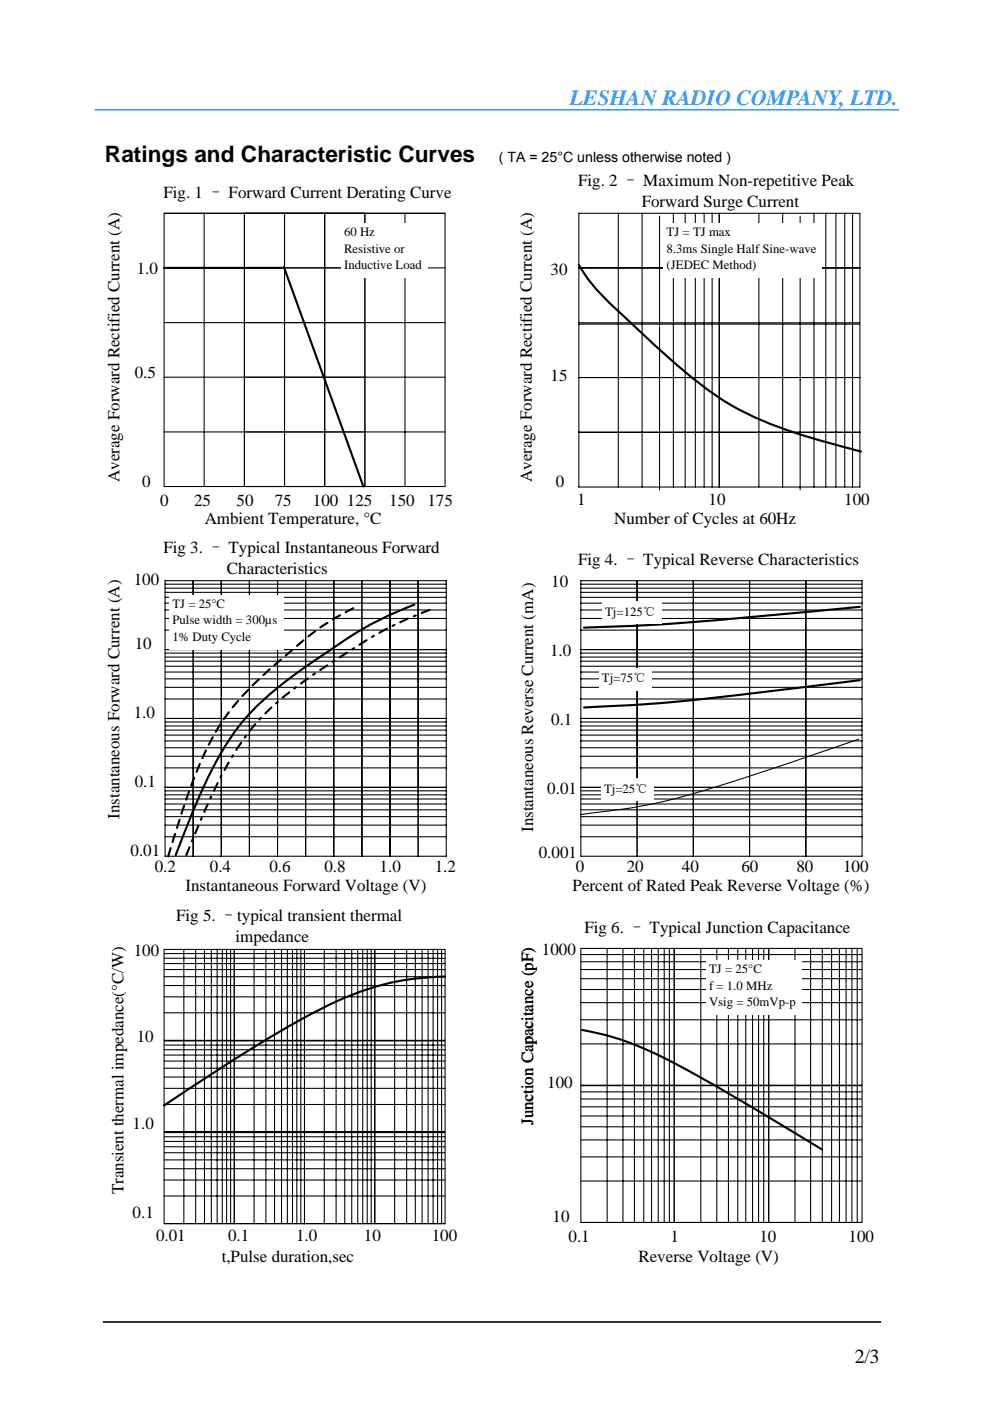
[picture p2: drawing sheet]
<svg xmlns="http://www.w3.org/2000/svg" width="210mm" height="297mm" viewBox="0 0 210 297" stroke-linecap="round" stroke-linejoin="round" font-family="sans-serif">
<g fill="none" stroke="#000" stroke-width=".22">
<path d="M34.8 56.8h59.6M34.8 45.2h42.6v58h-42.6v-58h42.6v58M43.3 45.2v58M60.3 45.2v58M68.8 45.2v58M68.9 45.2v58M85.9 45.2v58M94.4 45.2h-42.6v58h42.6v-58h-42.6v58M122.7 45.2h59.6v23.2h-59.6zM122.7 56.8h59.6M131.1 45.2v23.2M136.1 45.2v23.2"/>
<path d="M139.8 45.8v23.2M142.8 45.2v23.2M145.3 45.2v23.2M147.4 45.2v23.2M149.3 45.2v23.2M151 45.2v23.2M152.5 45.2v23.2M160.9 45.2v23.2M165.9 45.2v23.2M169.7 45.8v23.2M172.6 45.2v23.2M175.1 45.2v23.2"/>
<path d="M177.2 45.2v23.2M179.1 45.2v23.2M180.8 45.2v23.2M34.8 68.4h59.6M34.8 80h59.6M122.7 68.7h59.6v34.6h-59.6zM131.1 68.7v34.6M136.1 68.7v34.6M139.8 69.3v34.6M142.8 68.7v34.6M145.3 68.7v34.6M147.4 68.7v34.6"/>
<path d="M149.3 68.7v34.6M151 68.7v34.6M152.5 68.7v34.6M160.9 68.7v34.6M165.9 68.7v34.6M169.7 69.3v34.6M172.6 68.7v34.6M175.1 68.7v34.6M177.2 68.7v34.6M179.1 68.7v34.6M180.8 68.7v34.6M34.8 91.6h59.6"/>
<path d="M122.7 80h59.6M122.7 91.7h59.6M35 123.1h59.6v58.4h-59.6zM35 129.3h59.6M35 127.9h59.6M35 126.6h59.6M35 125.6h59.6M35 124.7h59.6M35 123.9h59.6M41 123.1v58.4M46.9 123.1v58.4M52.9 123.1v58.4"/>
<path d="M58.8 123.1v58.4M64.8 123.1v58.4M70.8 123.1v58.4M76.7 123.1v58.4M82.7 123.1v58.4M88.7 123.1v58.4M94.6 137.7h-59.6M94.6 133.6h-59.6M94.6 131.1h-59.6M94.6 139.3h-59.6M94.6 138.5h-59.6M123.2 137.7h59.6"/>
<path d="M123.2 133.6h59.6M123.2 131.1h59.6M123.2 129.3h59.6M123.2 127.9h59.6M123.2 126.6h59.6M123.2 125.6h59.6M123.2 124.7h59.6M123.2 123.9h59.6M123.2 123.1h59.6v58.4h-59.6zM123.2 139.3h59.6M123.2 138.5h59.6M135.1 123.1v58.4"/>
<path d="M147 123.1v58.4M158.9 123.1v58.4M170.9 123.1v58.4M35 148.2h59.6M94.6 152.3h-59.6M94.6 145.7h-59.6M94.6 143.9h-59.6M94.6 142.5h-59.6M94.6 141.3h-59.6M94.6 140.2h-59.6M94.6 158.5h-59.6M94.6 157.1h-59.6"/>
<path d="M94.6 155.9h-59.6M94.6 154.8h-59.6M94.6 153.9h-59.6M94.6 153.1h-59.6M123.2 152.3h59.6M123.2 148.2h59.6M123.2 145.7h59.6M123.2 143.9h59.6M123.2 142.5h59.6M123.2 141.3h59.6M123.2 140.2h59.6M123.2 158.5h59.6"/>
<path d="M123.2 157.1h59.6M123.2 155.9h59.6M123.2 154.8h59.6M123.2 153.9h59.6M123.2 153.1h59.6M35 177.4h59.6M35 174.9h59.6M35 173.1h59.6M35 171.7h59.6M35 170.5h59.6M35 169.4h59.6M35 168.5h59.6"/>
<path d="M35 167.7h59.6M94.6 166.9h-59.6M94.6 162.8h-59.6M94.6 160.3h-59.6M123.2 162.8h59.6M123.2 160.3h59.6M123.2 174.9h59.6M123.2 173.1h59.6M123.2 171.7h59.6M123.2 170.5h59.6M123.2 169.4h59.6M123.2 168.5h59.6"/>
<path d="M123.2 167.7h59.6M182.8 166.9h-59.6M182.8 177.4h-59.6M123.2 202.4h59.6M123.2 216.2h59.6M123.2 212.6h59.6M123.2 209.8h59.6M123.2 207.5h59.6M123.2 205.6h59.6M123.2 203.9h59.6M128.7 201.1v29M132.1 201.1v29"/>
<path d="M134.5 201.1v29M136.5 201.1v29M138.1 201.1v29M139.6 201.1v29M140.8 201v29M141.9 201.1v29M148.6 201.1v29M152 201.1v29M154.4 201.1v29M156.4 201.1v29M158.1 201.1v29M159.6 201.1v29"/>
<path d="M160.8 201v29M161.9 201.1v29M168.6 201.1v29M171.9 201.1v29M174.3 201.1v29M176.3 201.1v29M178 201.1v29M179.4 201.1v29M180.6 201v29M181.8 201.1v29M123.2 221.3h59.6M123.2 231.5h59.6"/>
<path d="M123.2 238.9h59.6M123.2 236.6h59.6M123.2 234.7h59.6M123.2 233h59.6M123.2 230.1h19.7v-29h-19.7v29h39.8v-29h-20.1v29h39.9v-29h-19.8v29h19.8M128.7 230.2v29M132.1 230.2v29M134.5 230.2v29M136.5 230.2v29M138.1 230.2v29M139.6 230.2v29M140.8 230.1v29"/>
<path d="M141.9 230.2v29M148.6 230.2v29M152 230.2v29M154.4 230.2v29M156.4 230.2v29M158.1 230.2v29M159.6 230.2v29M160.8 230.1v29M161.9 230.2v29M168.6 230.2v29M171.9 230.2v29M174.3 230.2v29"/>
<path d="M176.3 230.2v29M178 230.2v29M179.4 230.2v29M180.6 230.1v29M181.8 230.2v29M123.2 250.4h59.6M123.2 245.3h59.6M123.2 241.7h59.6M123.2 259.2h19.7v-29h-19.7v29h39.8v-29h-20.1v29h39.9v-29h-19.8v29h19.8"/>
</g>
<g fill="#fff">
<path d="M72.4 47.3h18.3v11.6h-18.3z"/>
<path d="M140.7 47.3h33.6v11.6h-33.6z"/>
<path d="M35.9 126.1h24.2v11.6h-24.2z"/>
<path d="M149.7 203.5h20.2v11.6h-20.2z"/>
</g>
<path d="M34.8 56.8h25M60.2 56.6l16.8 46.6M87.8 128.2a77.8 77.8 0 0 0-19.2 10.6 83.8 83.8 0 0 0-16.7 13.6 73 73 0 0 0-11.2 20.1l-3.4 8.8M182.3 128.7l-18 1.7a507.4 507.4 0 0 1-40.5 2.7M182.3 144.2l-13.6 1.7a443.3 443.3 0 0 1-42.8 4l-2.1 .1" fill="none" stroke="#000" stroke-width=".45"/>
<path d="M35.7 181.5l1.6-5.2a99.2 99.2 0 0 1 9.1-22.2 68.6 68.6 0 0 1 14.8-15.7 56.2 56.2 0 0 1 14.3-9.7" fill="none" stroke="#000" stroke-width=".45" stroke-dasharray="1.8 1.3"/>
<path d="M39.5 181.3l1.4-3.5a98.1 98.1 0 0 1 11.7-22.3 65.2 65.2 0 0 1 17-14.6l2.7-1.7a82.2 82.2 0 0 1 19.8-10.3" fill="none" stroke="#000" stroke-width=".45" stroke-dasharray="1.8 1.3 .4 1.3"/>
<path d="M182.1 156.7a616 616 0 0 1-39.1 12.7 158 158 0 0 1-19.8 3.3" fill="none" stroke="#000" stroke-width=".22"/>
<g fill="#fff">
<path d="M127.7 127.5h12.5v4.9h-12.5z"/>
<path d="M127 141.7h11.2v4.8h-11.2z"/>
<path d="M127.4 165.1h11.2v4.8h-11.2z"/>
</g>
<path d="M122.7 56.1a35.2 35.2 0 0 0 8.4 9.9l5.8 5.4a111.4 111.4 0 0 0 18.1 14.5 93 93 0 0 0 22.5 8.5l5.1 1.3M94.4 207a57 57 0 0 0-27.6 7.6 359.3 359.3 0 0 0-32 19.8M123.4 218.4a64.2 64.2 0 0 1 21.5 8 723.7 723.7 0 0 1 29.3 17.3" fill="none" stroke="#000" stroke-width=".45"/>
<g fill="none" stroke="#000" stroke-width=".22">
<path d="M34.8 202.2h59.6M34.8 214.7h59.6M34.8 211.3h59.6M34.8 209h59.6M34.8 207.1h59.6M34.8 205.6h59.6M34.8 204.3h59.6M34.8 203.2h59.6M39 201.3v19.3M41.5 201.3v19.3M43.4 201.3v19.3M44.8 201.3v19.3"/>
<path d="M46 201.3v19.3M47.1 201.3v19.3M48 201.2v19.3M48.9 201.3v19.3M53.9 201.3v19.3M56.4 201.3v19.3M58.2 201.3v19.3M59.7 201.3v19.3M60.9 201.3v19.3M62 201.3v19.3M62.9 201.2v19.3M63.8 201.3v19.3"/>
<path d="M68.8 201.3v19.3M71.3 201.3v19.3M73.1 201.3v19.3M74.6 201.3v19.3M75.8 201.3v19.3M76.9 201.3v19.3M77.9 201.2v19.3M78.7 201.3v19.3M83.7 201.3v19.3M86.2 201.3v19.3M88.1 201.3v19.3M89.5 201.3v19.3"/>
<path d="M90.8 201.3v19.3M91.8 201.3v19.3M92.8 201.2v19.3M93.6 201.3v19.3M34.8 221.6h59.6M34.8 234.2h59.6M34.8 230.8h59.6M34.8 228.4h59.6M34.8 226.5h59.6M34.8 225h59.6M34.8 223.7h59.6M34.8 222.6h59.6"/>
<path d="M34.8 220.6h14.9v-19.3h-14.9v19.3h29.8v-19.3h-14.9v19.3h29.7v-19.3h-14.8v19.3h29.8v-19.3h-14.9v19.3h14.9M34.8 240h14.9v-19.3h-14.9v19.3h29.8v-19.3h-14.9v19.3h29.7v-19.3h-14.8v19.3h29.8v-19.3h-14.9v19.3h14.9M39 220.7v19.3M41.5 220.7v19.3M43.4 220.7v19.3M44.8 220.7v19.3M46 220.7v19.3M47.1 220.7v19.3M48 220.6v19.4M48.9 220.7v19.3M53.9 220.7v19.3M56.4 220.7v19.3"/>
<path d="M58.2 220.7v19.3M59.7 220.7v19.3M60.9 220.7v19.3M62 220.7v19.3M62.9 220.6v19.4M63.8 220.7v19.3M68.8 220.7v19.3M71.3 220.7v19.3M73.1 220.7v19.3M74.6 220.7v19.3M75.8 220.7v19.3M76.9 220.7v19.3"/>
<path d="M77.9 220.6v19.4M78.7 220.7v19.3M83.7 220.7v19.3M86.2 220.7v19.3M88.1 220.7v19.3M89.5 220.7v19.3M90.8 220.7v19.3M91.8 220.7v19.3M92.8 220.6v19.4M93.6 220.7v19.3M34.8 241h59.6M34.8 253.6h59.6"/>
<path d="M34.8 250.2h59.6M34.8 247.8h59.6M34.8 245.9h59.6M34.8 244.4h59.6M34.8 243.1h59.6M34.8 242h59.6M34.8 259.4h14.9v-19.3h-14.9v19.3h29.8v-19.3h-14.9v19.3h29.7v-19.3h-14.8v19.3h29.8v-19.3h-14.9v19.3h14.9M39 240.1v19.3M41.5 240.1v19.3M43.4 240.1v19.3M44.8 240.1v19.3M46 240.1v19.3"/>
<path d="M47.1 240.1v19.3M48 240.1v19.3M48.9 240.1v19.3M53.9 240.1v19.3M56.4 240.1v19.3M58.2 240.1v19.3M59.7 240.1v19.3M60.9 240.1v19.3M62 240.1v19.3M62.9 240.1v19.3M63.8 240.1v19.3M68.8 240.1v19.3"/>
<path d="M71.3 240.1v19.3M73.1 240.1v19.3M74.6 240.1v19.3M75.8 240.1v19.3M76.9 240.1v19.3M77.9 240.1v19.3M78.7 240.1v19.3M83.7 240.1v19.3M86.2 240.1v19.3M88.1 240.1v19.3M89.5 240.1v19.3M90.8 240.1v19.3"/>
<path d="M91.8 240.1v19.3M92.8 240.1v19.3M93.6 240.1v19.3"/>
</g>
<path d="M20.1 23.3h170.5" fill="none" stroke="#2b9cff" stroke-width=".34"/>
<path d="M21.8 280.3h165" fill="none" stroke="#000" stroke-width=".34"/>
<text font-size="4.8" x="22.3" y="34.3">Ratings and Characteristic Curves</text>
<text font-size="4.6" fill="#2b9cff" x="120.8" y="22.2">LESHAN RADIO COMPANY, LTD.</text>
<text font-size="4.2" x="181.3" y="288.9">2/3</text>
<g font-size="3.6">
<text x="34.6" y="41.9">Fig. 1 – Forward Current Derating Curve</text>
<text x="122.6" y="39.4">Fig. 2 – Maximum Non-repetitive Peak</text>
<text x="136.1" y="43.9">Forward Surge Current</text>
<text x="29" y="58.1">1.0</text>
<text x="116.7" y="58.4">30</text>
<text x="28.6" y="80.2">0.5</text>
<text x="116.7" y="80.8">15</text>
<text x="25.3" y="102.2" transform="rotate(-90 25.3 102.2)">Average Forward Rectified Current (A)</text>
<text x="30.2" y="103.3">0</text>
<text x="34" y="107.3">0</text>
<text x="41.2" y="107.3">25</text>
<text x="50.2" y="107.3">50</text>
<text x="58.3" y="107.3">75</text>
<text x="66.3" y="107.3">100 125</text>
<text x="82.5" y="107.3">150</text>
<text x="90.6" y="107.3">175</text>
<text x="112.8" y="102.2" transform="rotate(-90 112.8 102.2)">Average Forward Rectified Current (A)</text>
<text x="117.8" y="103.3">0</text>
<text x="122.3" y="107">1</text>
<text x="150.2" y="107">10</text>
<text x="179" y="107">100</text>
<text x="43.4" y="111">Ambient Temperature, °C</text>
<text x="130.2" y="111">Number of Cycles at 60Hz</text>
<text x="34.6" y="117.3">Fig 3. – Typical Instantaneous Forward</text>
<text x="122.6" y="119.8">Fig 4. – Typical Reverse Characteristics</text>
<text x="28.4" y="124">100</text>
<text x="48.1" y="121.8">Characteristics</text>
<text x="116.9" y="124.4">10</text>
<text x="28.6" y="137.7">10</text>
<text x="116.7" y="139">1.0</text>
<text x="28.4" y="152.3">1.0</text>
<text x="116.9" y="153.7">0.1</text>
<text x="28.6" y="166.9">0.1</text>
<text x="25.3" y="173.6" transform="rotate(-90 25.3 173.6)">Instantaneous Forward Current (A)</text>
<text x="116" y="168.3">0.01</text>
<text x="113" y="176.4" transform="rotate(-90 113 176.4)">Instantaneous Reverse Current (mA)</text>
<text x="27.7" y="181.5">0.01</text>
<text x="32.8" y="185">0.2</text>
<text x="44.5" y="185">0.4</text>
<text x="57.1" y="185">0.6</text>
<text x="68.8" y="185">0.8</text>
<text x="80.5" y="185">1.0</text>
<text x="92.2" y="185">1.2</text>
<text x="114.2" y="182">0.001</text>
<text x="122.1" y="185">0</text>
<text x="132.9" y="185">20</text>
<text x="144.6" y="185">40</text>
<text x="157.2" y="185">60</text>
<text x="168.9" y="185">80</text>
<text x="178.8" y="185">100</text>
<text x="39.3" y="188.9">Instantaneous Forward Voltage (V)</text>
<text x="121.4" y="188.9">Percent of Rated Peak Reverse Voltage (%)</text>
<text x="37.4" y="195.2">Fig 5. –typical transient thermal</text>
<text x="123.9" y="197.7">Fig 6. – Typical Junction Capacitance</text>
<text x="28.4" y="202.6">100</text>
<text x="49.9" y="199.7">impedance</text>
<text x="114.9" y="202.6">1000</text>
<text x="29" y="220.9">10</text>
<text x="116" y="230.6">100</text>
<text x="28.1" y="239.4">1.0</text>
<text x="113" y="238.5" transform="rotate(-90 113 238.5)">Junction Capacitance (pF)</text>
<text x="26.2" y="253.2" transform="rotate(-90 26.2 253.2)">Transient thermal impedance(°C/W)</text>
<text x="28.1" y="258.2">0.1</text>
<text x="33.1" y="263.1">0.01</text>
<text x="48.4" y="263.1">0.1</text>
<text x="62.8" y="263.1">1.0</text>
<text x="77.2" y="263.1">10</text>
<text x="91.5" y="263.1">100</text>
<text x="117.2" y="259.2">10</text>
<text x="120.5" y="263.3">0.1</text>
<text x="142.1" y="263.3">1</text>
<text x="161" y="263.3">10</text>
<text x="179.9" y="263.3">100</text>
<text x="47" y="267.5">t,Pulse duration,sec</text>
<text x="135.4" y="267.5">Reverse Voltage (V)</text>
</g>
<text font-size="3" x="105.7" y="34.3">( TA = 25°C unless otherwise noted )</text>
<g font-size="2.7">
<text x="73" y="50.1">60 Hz</text>
<text x="73" y="53.6">Resistive or</text>
<text x="141.3" y="50.1">TJ = TJ max</text>
<text x="141.3" y="53.6">8.3ms Single Half Sine-wave</text>
<text x="73" y="57.1">Inductive Load</text>
<text x="141.3" y="57.1">(JEDEC Method)</text>
<text x="36.5" y="128.9">TJ = 25°C</text>
<text x="128.3" y="130.5">Tj=125℃</text>
<text x="36.5" y="132.4">Pulse width = 300µs</text>
<text x="36.5" y="135.9">1% Duty Cycle</text>
<text x="127.6" y="144.7">Tj=75℃</text>
<text x="128.1" y="168.1">Tj=25℃</text>
<text x="150.3" y="206.4">TJ = 25°C</text>
<text x="150.3" y="209.8">f = 1.0 MHz</text>
<text x="150.3" y="213.3">Vsig = 50mVp-p</text>
</g>
</svg>
